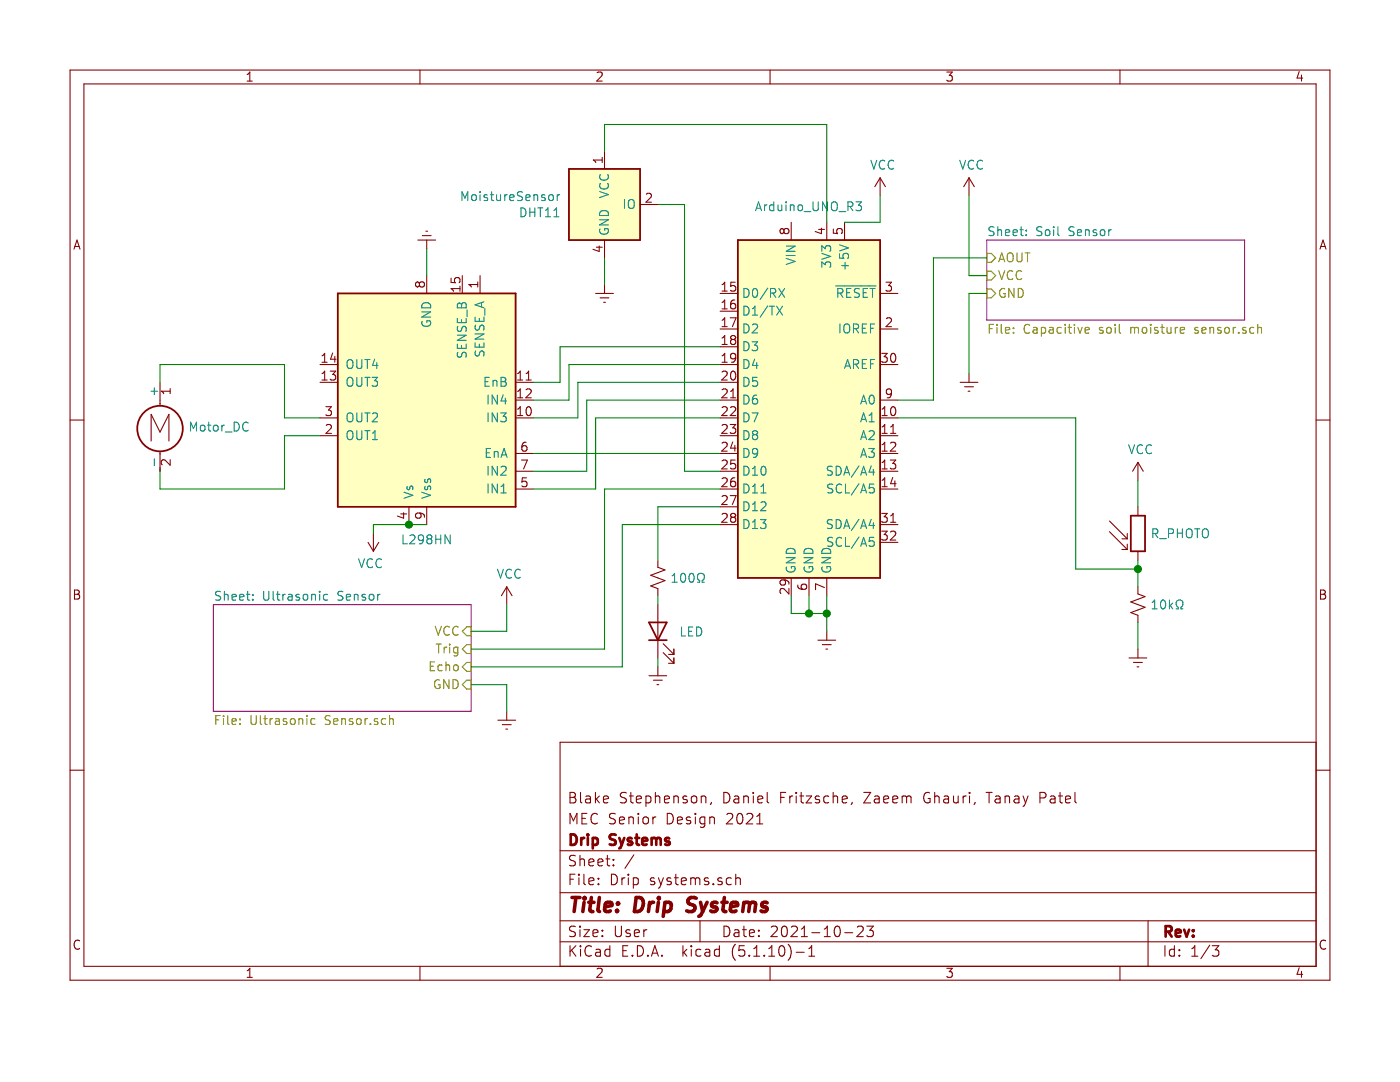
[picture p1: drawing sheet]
EESchema Schematic File Version 4
EELAYER 30 0
EELAYER END
$Descr User 7874 5906
encoding utf-8
Sheet 1 3
Title "Drip Systems"
Date "2021-10-23"
Rev ""
Comp "Drip Systems"
Comment1 "MEC Senior Design 2021"
Comment2 "Blake Stephenson, Daniel Fritzsche, Zaeem Ghauri, Tanay Patel"
Comment3 ""
Comment4 ""
$EndDescr
$Comp
L MCU_Module:Arduino_UNO_R3 A?
U 1 1
P 4550 2250
F 0 "A?" H 4550 3431 50  0001 C CNN
F 1 "Arduino_UNO_R3" H 4550 3339 50  0000 C CNN
F 2 "Module:Arduino_UNO_R3" H 4550 2250 50  0001 C CIN
F 3 "https://www.arduino.cc/en/Main/arduinoBoardUno" H 4550 2250 50  0001 C CNN
	1    4550 2250
	1    0    0    -1  
$EndComp
$Comp
L Driver_Motor:L298HN U?
U 1 1
P 2400 2250
F 0 "U?" H 2400 3039 50  0001 C CNN
F 1 "L298HN" H 2400 3039 50  0000 C CNN
F 2 "Package_TO_SOT_THT:TO-220-15_P2.54x2.54mm_StaggerOdd_Lead4.58mm_Vertical" H 2450 1600 50  0001 L CNN
F 3 "http://www.st.com/st-web-ui/static/active/en/resource/technical/document/datasheet/CD00000240.pdf" H 2550 2500 50  0001 C CNN
	1    2400 2250
	-1   0    0    1   
$EndComp
$Comp
L Motor:Motor_DC M?
U 1 1
P 900 2350
F 0 "M?" H 1058 2346 50  0001 L CNN
F 1 "Motor_DC" H 1058 2300 50  0000 L CNN
F 2 "" H 900 2260 50  0001 C CNN
F 3 "~" H 900 2260 50  0001 C CNN
	1    900  2350
	1    0    0    -1  
$EndComp
$Comp
L Device:R_PHOTO R?
U 1 1
P 6400 3000
F 0 "R?" H 6470 3046 50  0001 L CNN
F 1 "R_PHOTO" H 6470 3000 50  0000 L CNN
F 2 "" V 6450 2750 50  0001 L CNN
F 3 "~" H 6400 2950 50  0001 C CNN
	1    6400 3000
	1    0    0    -1  
$EndComp
$Comp
L Device:R_Small_US 100Ω
U 1 1
P 3700 3250
F 0 "100Ω" H 3768 3250 50  0000 L CNN
F 1 "R_Small_US" H 3768 3205 50  0001 L CNN
F 2 "" H 3700 3250 50  0001 C CNN
F 3 "~" H 3700 3250 50  0001 C CNN
	1    3700 3250
	1    0    0    -1  
$EndComp
$Comp
L Device:R_Small_US 10kΩ
U 1 1
P 6400 3400
F 0 "10kΩ" H 6468 3400 50  0000 L CNN
F 1 "R_Small_US" H 6468 3355 50  0001 L CNN
F 2 "" H 6400 3400 50  0001 C CNN
F 3 "~" H 6400 3400 50  0001 C CNN
	1    6400 3400
	1    0    0    -1  
$EndComp
$Sheet
S 5550 1350 1450 450 
U 61759B31
F0 "Soil Sensor" 50
F1 "Capacitive soil moisture sensor.sch" 50
F2 "VCC" I L 5550 1550 50 
F3 "GND" I L 5550 1650 50 
F4 "AOUT" I L 5550 1450 50 
$EndSheet
$Sheet
S 1200 3400 1450 600 
U 6175D3CE
F0 "Ultrasonic Sensor" 50
F1 "Ultrasonic Sensor.sch" 50
F2 "VCC" I R 2650 3550 50 
F3 "Trig" I R 2650 3650 50 
F4 "Echo" I R 2650 3750 50 
F5 "GND" I R 2650 3850 50 
$EndSheet
$Comp
L power:Earth #PWR?
U 1 1
P 2850 4000
F 0 "#PWR?" H 2850 3750 50  0001 C CNN
F 1 "Earth" H 2850 3850 50  0001 C CNN
F 2 "" H 2850 4000 50  0001 C CNN
F 3 "~" H 2850 4000 50  0001 C CNN
	1    2850 4000
	1    0    0    -1  
$EndComp
$Comp
L power:VCC #PWR?
U 1 1
P 2850 3400
F 0 "#PWR?" H 2850 3250 50  0001 C CNN
F 1 "VCC" H 2865 3573 50  0000 C CNN
F 2 "" H 2850 3400 50  0001 C CNN
F 3 "" H 2850 3400 50  0001 C CNN
	1    2850 3400
	1    0    0    -1  
$EndComp
$Comp
L power:Earth #PWR?
U 1 1
P 6400 3650
F 0 "#PWR?" H 6400 3400 50  0001 C CNN
F 1 "Earth" H 6400 3500 50  0001 C CNN
F 2 "" H 6400 3650 50  0001 C CNN
F 3 "~" H 6400 3650 50  0001 C CNN
	1    6400 3650
	1    0    0    -1  
$EndComp
$Comp
L power:VCC #PWR?
U 1 1
P 6400 2700
F 0 "#PWR?" H 6400 2550 50  0001 C CNN
F 1 "VCC" H 6415 2873 50  0000 C CNN
F 2 "" H 6400 2700 50  0001 C CNN
F 3 "" H 6400 2700 50  0001 C CNN
	1    6400 2700
	1    0    0    -1  
$EndComp
$Comp
L power:Earth #PWR?
U 1 1
P 2400 1400
F 0 "#PWR?" H 2400 1150 50  0001 C CNN
F 1 "Earth" H 2400 1250 50  0001 C CNN
F 2 "" H 2400 1400 50  0001 C CNN
F 3 "~" H 2400 1400 50  0001 C CNN
	1    2400 1400
	-1   0    0    1   
$EndComp
$Comp
L power:VCC #PWR?
U 1 1
P 2100 3000
F 0 "#PWR?" H 2100 2850 50  0001 C CNN
F 1 "VCC" H 2115 3173 50  0000 C CNN
F 2 "" H 2100 3000 50  0001 C CNN
F 3 "" H 2100 3000 50  0001 C CNN
	1    2100 3000
	-1   0    0    1   
$EndComp
Wire Wire Line
	6400 2700 6400 2850
Wire Wire Line
	6400 3150 6400 3200
Wire Wire Line
	6400 3500 6400 3650
Wire Wire Line
	6400 3200 6050 3200
Wire Wire Line
	6050 3200 6050 2350
Connection ~ 6400 3200
Wire Wire Line
	6400 3200 6400 3300
Wire Wire Line
	5050 2350 6050 2350
Wire Wire Line
	5550 1450 5250 1450
Wire Wire Line
	5250 1450 5250 2250
Wire Wire Line
	5250 2250 5050 2250
$Comp
L power:Earth #PWR?
U 1 1
P 5450 2100
F 0 "#PWR?" H 5450 1850 50  0001 C CNN
F 1 "Earth" H 5450 1950 50  0001 C CNN
F 2 "" H 5450 2100 50  0001 C CNN
F 3 "~" H 5450 2100 50  0001 C CNN
	1    5450 2100
	1    0    0    -1  
$EndComp
Wire Wire Line
	5550 1650 5450 1650
Wire Wire Line
	5450 1650 5450 2100
Wire Wire Line
	5550 1550 5450 1550
Wire Wire Line
	5450 1550 5450 1100
$Comp
L power:VCC #PWR?
U 1 1
P 4950 1100
F 0 "#PWR?" H 4950 950 50  0001 C CNN
F 1 "VCC" H 4965 1273 50  0000 C CNN
F 2 "" H 4950 1100 50  0001 C CNN
F 3 "" H 4950 1100 50  0001 C CNN
	1    4950 1100
	1    0    0    -1  
$EndComp
$Comp
L power:Earth #PWR?
U 1 1
P 4650 3550
F 0 "#PWR?" H 4650 3300 50  0001 C CNN
F 1 "Earth" H 4650 3400 50  0001 C CNN
F 2 "" H 4650 3550 50  0001 C CNN
F 3 "~" H 4650 3550 50  0001 C CNN
	1    4650 3550
	1    0    0    -1  
$EndComp
Wire Wire Line
	4950 1250 4950 1100
Wire Wire Line
	4650 3350 4650 3450
Wire Wire Line
	4550 3350 4550 3450
Wire Wire Line
	4550 3450 4650 3450
Connection ~ 4650 3450
Wire Wire Line
	4650 3450 4650 3550
Wire Wire Line
	4450 3350 4450 3450
Wire Wire Line
	4450 3450 4550 3450
Connection ~ 4550 3450
$Comp
L power:Earth #PWR?
U 1 1
P 3700 3750
F 0 "#PWR?" H 3700 3500 50  0001 C CNN
F 1 "Earth" H 3700 3600 50  0001 C CNN
F 2 "" H 3700 3750 50  0001 C CNN
F 3 "~" H 3700 3750 50  0001 C CNN
	1    3700 3750
	1    0    0    -1  
$EndComp
$Comp
L Device:LED D?
U 1 1
P 3700 3550
F 0 "D?" H 3693 3767 50  0001 C CNN
F 1 "LED" V 3693 3432 50  0000 R CNN
F 2 "" H 3700 3550 50  0001 C CNN
F 3 "~" H 3700 3550 50  0001 C CNN
	1    3700 3550
	0    -1   -1   0   
$EndComp
Wire Wire Line
	3700 3400 3700 3350
Wire Wire Line
	3700 3750 3700 3700
Wire Wire Line
	4050 2850 3700 2850
Wire Wire Line
	3700 2850 3700 3150
Wire Wire Line
	900  2150 900  2050
Wire Wire Line
	900  2050 1600 2050
Wire Wire Line
	1600 2050 1600 2350
Wire Wire Line
	1600 2350 1800 2350
Wire Wire Line
	900  2650 900  2750
Wire Wire Line
	900  2750 1600 2750
Wire Wire Line
	1600 2750 1600 2450
Wire Wire Line
	1600 2450 1800 2450
Wire Wire Line
	2400 1400 2400 1550
Wire Wire Line
	2300 2950 2100 2950
Wire Wire Line
	2100 2950 2100 3000
Wire Wire Line
	2400 2950 2300 2950
Connection ~ 2300 2950
Wire Wire Line
	4750 1250 4950 1250
Wire Wire Line
	3000 2550 4050 2550
Wire Wire Line
	3000 2750 3350 2750
Wire Wire Line
	3350 2750 3350 2350
Wire Wire Line
	3350 2350 4050 2350
Wire Wire Line
	3000 2650 3300 2650
Wire Wire Line
	3300 2650 3300 2250
Wire Wire Line
	3300 2250 4050 2250
Wire Wire Line
	3000 2350 3250 2350
Wire Wire Line
	3250 2350 3250 2150
Wire Wire Line
	3250 2150 4050 2150
Wire Wire Line
	3000 2250 3200 2250
Wire Wire Line
	3200 2250 3200 2050
Wire Wire Line
	3200 2050 4050 2050
Wire Wire Line
	3000 2150 3150 2150
Wire Wire Line
	3150 2150 3150 1950
Wire Wire Line
	3150 1950 4050 1950
Wire Wire Line
	2650 3750 3500 3750
Wire Wire Line
	3500 3750 3500 2950
Wire Wire Line
	3500 2950 4050 2950
Wire Wire Line
	4050 2750 3400 2750
Wire Wire Line
	3400 2750 3400 3650
Wire Wire Line
	3400 3650 2650 3650
$Comp
L power:VCC #PWR?
U 1 1
P 5450 1100
F 0 "#PWR?" H 5450 950 50  0001 C CNN
F 1 "VCC" H 5465 1273 50  0000 C CNN
F 2 "" H 5450 1100 50  0001 C CNN
F 3 "" H 5450 1100 50  0001 C CNN
	1    5450 1100
	1    0    0    -1  
$EndComp
Wire Wire Line
	2650 3550 2850 3550
Wire Wire Line
	2850 3550 2850 3400
Wire Wire Line
	2650 3850 2850 3850
Wire Wire Line
	2850 3850 2850 4000
$Comp
L power:Earth #PWR?
U 1 1
P 3400 1600
F 0 "#PWR?" H 3400 1350 50  0001 C CNN
F 1 "Earth" H 3400 1450 50  0001 C CNN
F 2 "" H 3400 1600 50  0001 C CNN
F 3 "~" H 3400 1600 50  0001 C CNN
	1    3400 1600
	1    0    0    -1  
$EndComp
$Comp
L Sensor:DHT11 MoistureSensor
U 1 1
P 3400 1150
F 0 "MoistureSensor" H 3157 1196 50  0000 R CNN
F 1 "DHT11" H 3157 1105 50  0000 R CNN
F 2 "Sensor:Aosong_DHT11_5.5x12.0_P2.54mm" H 3400 750 50  0001 C CNN
F 3 "http://akizukidenshi.com/download/ds/aosong/DHT11.pdf" H 3550 1400 50  0001 C CNN
	1    3400 1150
	1    0    0    -1  
$EndComp
Wire Wire Line
	4650 1250 4650 700 
Wire Wire Line
	4650 700  3400 700 
Wire Wire Line
	3400 700  3400 850 
Wire Wire Line
	3400 1450 3400 1600
Wire Wire Line
	3700 1150 3850 1150
Wire Wire Line
	3850 1150 3850 2650
Wire Wire Line
	3850 2650 4050 2650
$EndSCHEMATC
